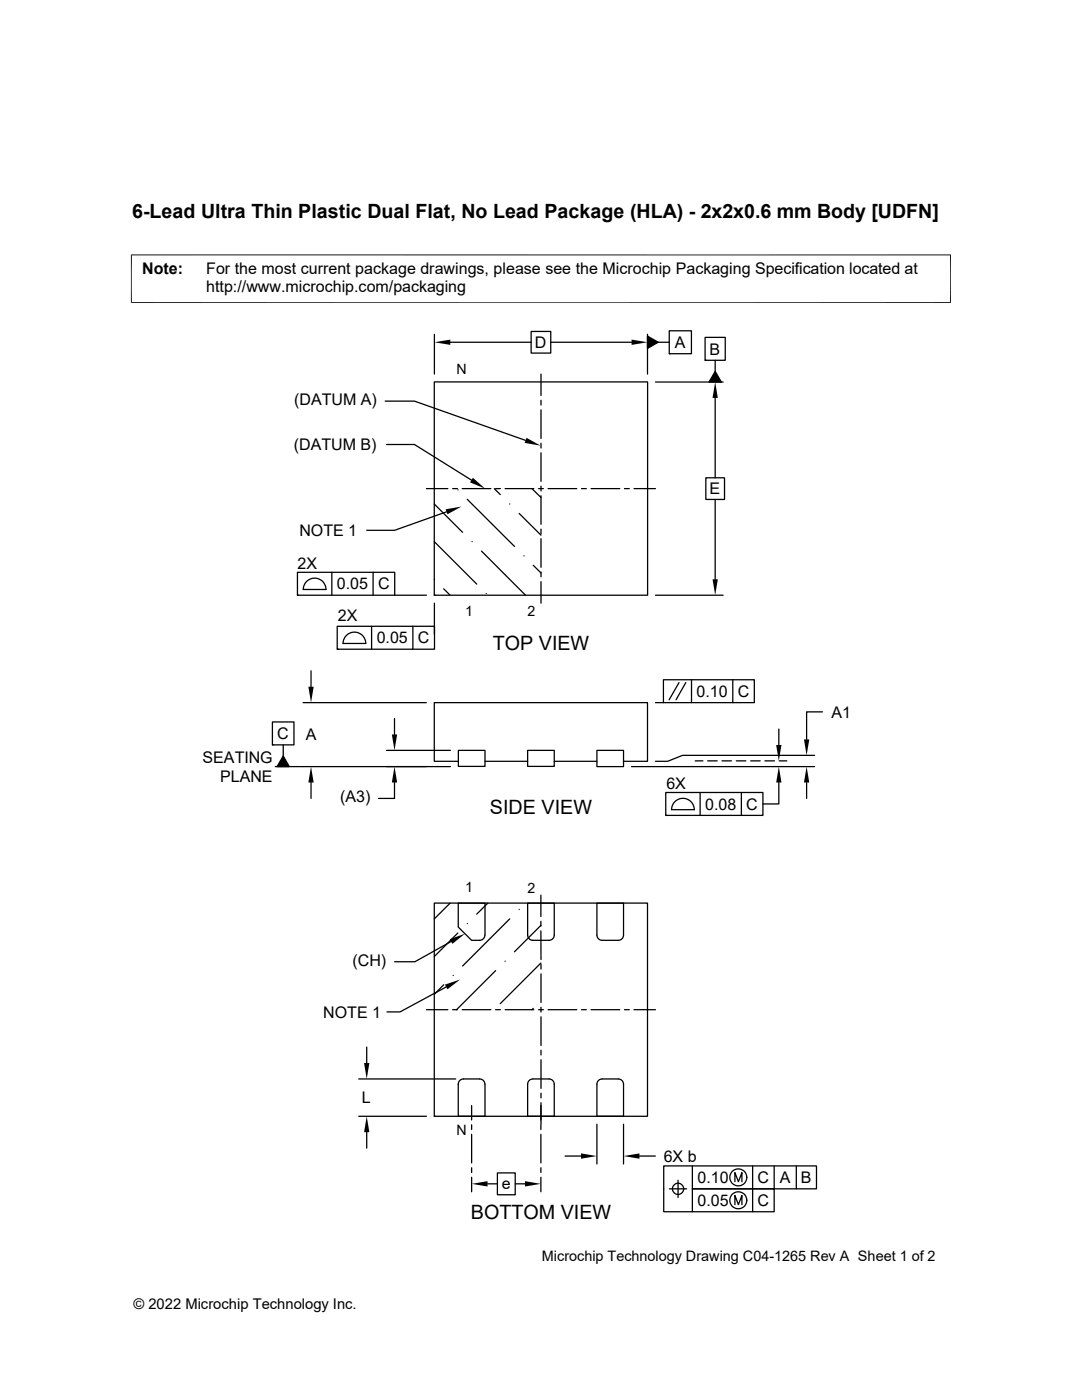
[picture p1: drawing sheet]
<svg xmlns="http://www.w3.org/2000/svg" width="216mm" height="279mm" viewBox="0 0 216 279" stroke-linecap="round" stroke-linejoin="round" font-family="sans-serif">
<g fill="none" stroke="#000" stroke-width=".25">
<path d="M86.7 76.2h42.5v42.6h-42.5zM86.7 66.7v8M89.9 68.3h16.1M106 66.1h3.9v4.4h-3.9zM107.9 74.7v4.2M107.9 79.9v.9M109.9 68.3h16.1M129.2 67.1l2.1 1.2-2.1 1.2zM129.2 66.7v8M130.8 76.2h13.5M131.3 68.3h2.2M133.5 66h4.5v4.6h-4.5z"/>
<path d="M133.5 70.6h.1M140.7 67.3h4v4.6h-4zM140.7 71.9h.1M142.7 74.1l1.2 2.1h-2.4zM142.7 71.9v2.2M142.7 79.4v16M76.9 80.1h5.8l22.2 7.8M77.2 88.7h5.5l11.4 7.1M85.1 97.5h4.3M90.3 97.5h1M91.4 97.8h.1M92.2 97.5h5.7"/>
<path d="M93.2 99.7l9.5 9.4M98.6 97.5l1.2 1.2M98.9 97.5h.9M100.8 97.5h5.7M106.2 97.5l1.8 1.8M107.5 97.5h.9M107.9 81.8v5.7M107.9 88.5v.9M107.9 90.4v5.7M107.9 97v1M107.9 98.9v5.7M109.4 97.5h5.7"/>
<path d="M116 97.5h1M117.9 97.5h5.8M124.6 97.5h1M126.5 97.5h4.3M140.8 95.4h3.8v4.3h-3.8zM142.7 99.7v15.9M59.4 114.2h19.4v4.6h-19.4zM59.4 118.8h.1M61.3 115.9a2.27 2.27 0 0 1 2.4-.3 2.27 2.27 0 0 1 1.3 2h-4.5l.2-.9zM66.2 114.2v4.6M74.4 114.2v4.6M78.7 118.8h6.4"/>
<path d="M86.7 115.6h.1M86.7 108.1l8.4 8.5M86.7 118.8h.1M86.7 100.6l5.6 5.6M88.5 117.5l1.3 1.3M89.1 102.2l-10.4 3.6h-5.5M94.2 108.1h.1M96.1 110l8.8 8.8M97 118.4h.1M101.7 100.6h.1M103.6 102.5l4.4 4.3M104.5 110.9h.1"/>
<path d="M106.4 112.8l1.6 1.5M107.9 105.6v1M107.9 107.5v5.7M107.9 114.2v.9M107.9 116.1v4.3M130.8 118.8h13.5M62.1 133.9v3.2M67.3 125h19.4v4.6h-19.4zM67.3 129.6h.1M69.2 126.7a2.27 2.27 0 0 1 2.5-.3 2.27 2.27 0 0 1 1.3 2h-4.5l.2-.9zM74.1 125v4.6M82.4 125v4.6"/>
<path d="M86.7 120.4v6.2M132.4 135.7h18.1v4.5h-18.1zM135.5 136.2l-2 3.5M136.8 136.2l-1.9 3.5M138 135.7v4.5M146.2 135.7v4.5M54.4 144.1h4.3v4.6h-4.3zM54.4 148.7h.1M56.5 148.7v2.2M56.5 150.9l1.2 2.1h-2.4zM60.5 140.2h24.6M62.1 156.2v3.1"/>
<path d="M77.1 149.8h12.8M78.7 156.2v3.1h-3.2M78.7 143.4v3.2M89.9 153h-35M91.5 149.8h5.3v3.2h-5.3zM91.5 151.9h-4.8v-11.7h42.5v11.7h-4.8M96.8 151.9h8.5M105.3 149.8h5.3v3.2h-5.3zM110.6 151.9h8.5M119.1 149.8h5.3v3.2h-5.3zM126 153h36.5M130.8 140.2h1.6"/>
<path d="M132.8 158.2h19.4v4.5h-19.4zM138.7 151.8h1.6M139.7 158.2v4.5M141.2 151.8h1.9M144.1 151.8h1.9M146.9 151.8h1.9M147.9 158.2v4.5M149.8 151.8h1.9M152.6 151.8h1.9M155.4 156.2v4.2h-3.2M155.4 145.5v3.2M155.5 151.8h1.5"/>
<path d="M161 156.2v3.1M162.5 150.7h-26.3l-3 1.2h-2.4M164.1 142.1h-3.1v5.5M107.9 178.6v4.3M132.8 162.7h.1M138.5 161.6a2.26 2.26 0 0 0-2.2-2.3 2.26 2.26 0 0 0-2.3 2.3h4.6M86.7 180.2h42.5v42.6h-42.5zM88.5 196.5l-1.8 1.9M89 197l-9.2 5h-2.6M89.8 180.2l-3.1 3.2M90 187.9l-7.2 4h-4.1M90.4 194.7h.1"/>
<path d="M91.4 186.2l-4.7 4.7M91.4 180.2h5.4v6.4l-.2 .6-.3 .3-.6 .2h-1.6l-2.7-2.7zM93.2 184.3h.1M97.3 180.2l-2.2 2.2M98.9 193.7l-7.8 7.8M100.8 191.8h.1M101.7 183.4l-9.4 9.4M103.6 181.5h.1M105.3 180.2h5.3v6.4l-.2 .6-.3 .3-.6 .2h-3.2l-.6-.2-.2-.3-.2-.6zM107.9 185.8v5.7M107.9 183.9v.9M107.9 192.2l-8.1 8.1"/>
<path d="M107.9 184.7l-5.2 5.2M107.9 192.4v1M107.9 194.4v5.7M119.1 180.2h5.3v6.4l-.2 .6-.2 .3-.6 .2h-3.2l-.6-.2-.3-.3-.2-.6zM71.6 215.3h19.3M73.2 209v3.2M85.1 201.5h4.3M90.3 201.5h1M91.9 215.5l.6-.2h3.2l.6 .2 .3 .3 .2 .6v6.4h-5.4v-6.4l.2-.6zM92.2 201.5h5.7M98.9 201.5h.9M100.8 201.5h5.7"/>
<path d="M105.7 215.5l.6-.2h3.2l.6 .2 .3 .3 .2 .6v6.4h-5.3v-6.4l.2-.6zM106.4 201.3l-.2 .2M107.5 201.5h.9M107.9 201v1M107.9 202.9v5.7M107.9 209.6v.9M107.9 211.5v5.7M107.9 218.2v.9M109.4 201.5h5.7M116 201.5h1M117.9 201.5h5.8M119.6 215.5l.6-.2h3.2l.6 .2 .2 .3 .2 .6v6.4h-5.3v-6.4l.2-.6z"/>
<path d="M124.6 201.5h1M126.5 201.5h4.3M71.6 222.8h13.5M73.2 226v3.1M86.7 222.8h.1M94.1 220.6v2.9M94.1 224.5v.9M94.1 226.4v5.7M94.1 233v1M94.1 234.9v2.9M97.3 236.3h2M99.3 234.1h3.5v4.3h-3.5z"/>
<path d="M102.8 236.3h2M107.9 224.5v.9M107.9 226.4v5.7M107.9 233v1M107.9 234.9v2.9M107.9 220.1v4.3M112.8 230.7h3.1M119.1 224.4v7.9M124.4 224.4v7.9M127.6 230.7h3.2M133.6 237.3h3.4M135.3 235.5v3.5"/>
<path d="M138.2 232.7v4.6h16.3v4.5h-22.1v-9.1h30.5v4.6h-24.7v4.5M146.6 235.8v-1.8l.7 1.8 .7-1.8v1.8M150.2 232.7v9.1M154.5 232.7v4.6M158.9 232.7v4.6M146.6 240.4v-1.8l.7 1.8 .7-1.8v1.8"/>
<circle cx="135.3" cy="237.3" r="1.12"/>
<circle cx="147.3" cy="239.6" r="1.69"/>
<circle cx="147.3" cy="235" r="1.69"/>
</g>
<g fill="#000">
<path d="M86.7 68.3l3.2-.5v1zM126 67.8l3.2 .5-3.2 .5zM129.2 67.1l2.1 1.2-2.1 1.2zM142.7 76.2l.5 3.2h-1zM142.7 74.1l1.2 2.1h-2.4zM94.4 95.4l2.4 2.1-3-1.2zM105.1 87.4l2.8 1.5-3.2-.5zM88.9 101.6l3.2-.5-2.8 1.5zM142.2 115.6h1l-.5 3.2zM61.5 137.1h1.1l-.5 3.1zM56.5 150.9l1.2 2.1h-2.4zM62.1 153l.5 3.2h-1.1z"/>
<path d="M78.2 146.6h1l-.5 3.2zM78.7 153l.5 3.2h-1zM155.4 153l.5 3.2h-1zM154.9 148.7h1l-.5 3.1zM161 153l.5 3.2h-1.1zM160.4 147.6h1.1l-.5 3.1zM88.8 196.5l3-1-2.5 1.9zM89.7 187.4l3.1-1-2.5 2zM72.6 212.2h1.1l-.5 3.1zM73.2 222.8l.5 3.2h-1.1zM94.1 236.3l3.2-.6v1.1zM104.8 235.7l3.1 .6-3.1 .5z"/>
<path d="M115.9 230.2l3.2 .5-3.2 .5zM124.4 230.7l3.2-.5v1z"/>
</g>
<path d="M26.1 50.9h163.7M26.2 50.8v9.7M189.7 50.8v9.7M26.1 60.4h163.7" fill="none" stroke="#000" stroke-width=".2"/>
<g font-size="3.9">
<text x="26.4" y="43.5">6-Lead Ultra Thin Plastic Dual Flat, No Lead Package (HLA) - 2x2x0.6 mm Body [UDFN]</text>
<text x="98.3" y="129.7">TOP VIEW</text>
<text x="97.8" y="162.4">SIDE VIEW</text>
<text x="93.9" y="243.2">BOTTOM VIEW</text>
</g>
<g font-size="3.2">
<text x="28.4" y="54.6">Note:</text>
<text x="41.1" y="58.3">http://www.microchip.com/packaging</text>
<text x="41.1" y="54.6">For the most current package drawings, please see the Microchip Packaging Specification located at</text>
<text x="106.7" y="69.4">D</text>
<text x="134.7" y="69.4">A</text>
<text x="141.6" y="70.8">B</text>
<text x="58.7" y="80.9">(DATUM A)</text>
<text x="58.6" y="89.7">(DATUM B)</text>
<text x="141.6" y="98.7">E</text>
<text x="59.7" y="107">NOTE 1</text>
<text x="59.4" y="113.5">2X</text>
<text x="67.2" y="117.6">0.05</text>
<text x="75.4" y="117.6">C</text>
<text x="67.4" y="124">2X</text>
<text x="75.2" y="128.4">0.05</text>
<text x="83.4" y="128.4">C</text>
<text x="139" y="139.1">0.10</text>
<text x="147.2" y="139.1">C</text>
<text x="165.9" y="143.2">A1</text>
<text x="55.3" y="147.5">C</text>
<text x="61" y="147.8">A</text>
<text x="40.4" y="152.3">SEATING</text>
<text x="43.9" y="156.1">PLANE</text>
<text x="67.9" y="160.1">(A3)</text>
<text x="133" y="157.4">6X</text>
<text x="140.7" y="161.6">0.08</text>
<text x="148.9" y="161.6">C</text>
<text x="70.3" y="192.7">(CH)</text>
<text x="64.5" y="203.1">NOTE 1</text>
<text x="72.2" y="220.2">L</text>
<text x="132.4" y="231.8">6X b</text>
<text x="100.1" y="237.4">e</text>
<text x="139.2" y="236.1">0.10</text>
<text x="151.2" y="236.1">C</text>
<text x="155.6" y="236.1">A</text>
<text x="159.8" y="236.1">B</text>
<text x="139.2" y="240.7">0.05</text>
<text x="151.2" y="240.7">C</text>
</g>
<g font-size="2.9">
<text x="108.1" y="251.7">Microchip Technology Drawing C04-1265 Rev A Sheet 1 of 2</text>
<text x="26.6" y="261.3">© 2022 Microchip Technology Inc.</text>
</g>
<g font-size="2.8">
<text x="91.1" y="74.6">N</text>
<text x="92.8" y="123">1</text>
<text x="105.2" y="122.9">2</text>
<text x="92.8" y="178.1">1</text>
<text x="105.2" y="178.1">2</text>
<text x="91.1" y="226.5">N</text>
</g>
</svg>
